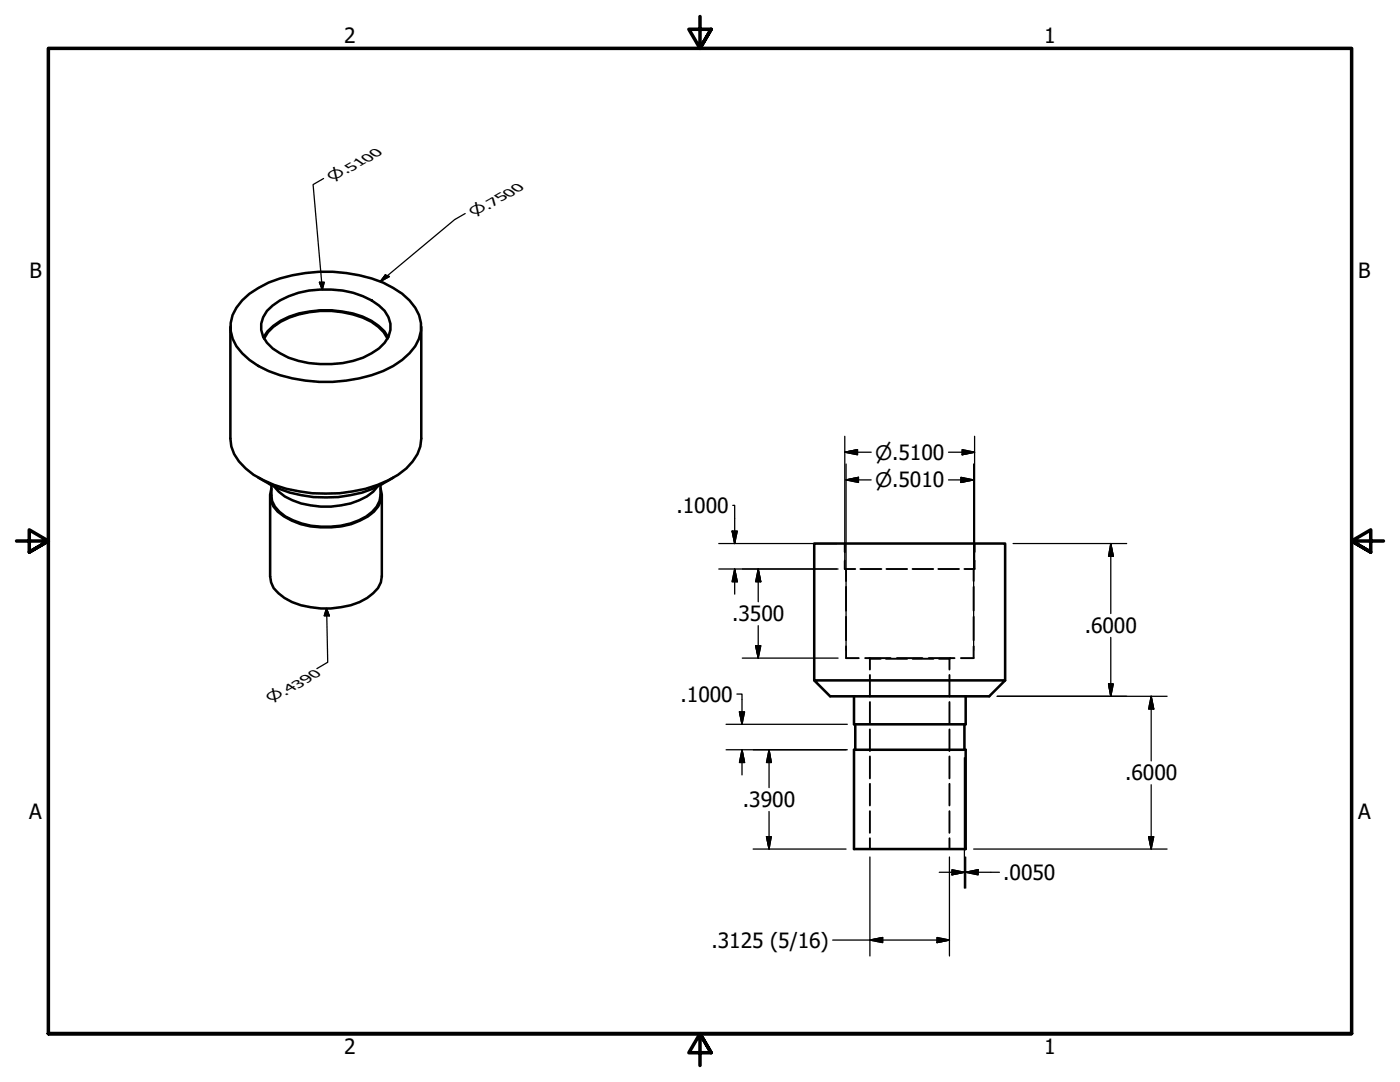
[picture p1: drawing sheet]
<svg xmlns="http://www.w3.org/2000/svg" width="279mm" height="216mm" viewBox="0 0 279 216" stroke-linecap="round" stroke-linejoin="round" font-family="sans-serif">
<!-- layer: Visible (ANSI) -->
<g fill="none" stroke="#000" stroke-width=".51">
<path d="M48.3 59.9a20.6 20.6 0 0 1 12.7-5.4 31.2 31.2 0 0 1 15.5 1.9 13.2 13.2 0 0 1 7.1 6.5 7 7 0 0 1-1.9 7.6 20.6 20.6 0 0 1-12.6 5.4 29.9 29.9 0 0 1-17.5-2.9 11.7 11.7 0 0 1-5.2-5.4 7 7 0 0 1 1.9-7.7zM46 65.2v22.3a8 8 0 0 0 3 6 20.9 20.9 0 0 0 10.7 4.5 29.1 29.1 0 0 0 19.7-3.3 9.5 9.5 0 0 0 4.7-7.2v-22.3M52.6 67.3a11.9 11.9 0 0 1 9.1-5.1 20.6 20.6 0 0 1 12.4 1.8l1.5 1 1.1 1.1 .8 1.2M52.7 67.6a8.8 8.8 0 0 1 5-4.2 20 20 0 0 1 16.4 .8l1.4 1 1.1 1.1 .7 1.3M53.3 62a15.2 15.2 0 0 1 10.6-4.2 17.1 17.1 0 0 1 11.7 3.2 5.1 5.1 0 0 1 0 8.5 17.6 17.6 0 0 1-11.7 3.1 14.5 14.5 0 0 1-10.6-4.2 4.8 4.8 0 0 1 0-6.4zM51.6 95.3a24.6 24.6 0 0 0 24.7 1.3l2.2-1.3M53.9 98.8v16.2l.2 1.2 .5 1.1a10.7 10.7 0 0 0 7.4 3.9 17.2 17.2 0 0 0 11.3-1.9 5.3 5.3 0 0 0 2.9-4.3v-16.2M54.2 97.5a4.2 4.2 0 0 0 1.2 4.6 14.5 14.5 0 0 0 10.7 3.1 13.4 13.4 0 0 0 8.5-3.1 4.4 4.4 0 0 0 1.3-4.6M54.2 96.8v2a5.1 5.1 0 0 0 2.8 4.3 16.8 16.8 0 0 0 16.1 0 5.8 5.8 0 0 0 2.8-6.3M54.7 97a10 10 0 0 0 7.3 3.8 17.4 17.4 0 0 0 11.2-1.7l1.3-1 .9-1.1M162.5 135.8h38.1l-3.2 3.1h-31.7zM162.5 135.8v-27.3h38.1v27.3"/>
<path d="M170.4 138.9v5.6h22.3v-5.6M170.4 149.6h22.3v19.8h-22.3zM170.7 144.5v5.1M192.5 144.5v5.1"/>
</g>
<!-- layer: Hidden (ANSI) -->
<g fill="none" stroke="#000" stroke-width=".38">
<path d="M168.6 111.9v1.6h2.1M168.6 108.5v1.7M168.8 113.5v2.5M168.8 117.1v4.8M171.7 113.5h4.2M176.9 113.5h4.1M182.1 113.5h4.1M187.3 113.5h4.1M194.3 113.5v2.5M194.3 117.1v4.8M194.5 111.9v1.6h-2M194.5 108.5v1.7"/>
<path d="M168.8 129v2.3h2.6M168.8 123.1v4.7M172.7 131.3h5M173.5 131.3v.1M173.6 131.4h2.2M173.6 131.4v2.2M173.6 134.7v4.3M176.8 131.4h4.2M179 131.3h5.1M182.1 131.4h4.2M185.4 131.3h5.1M187.4 131.4h2.1"/>
<path d="M189.5 131.4v2.2M189.5 134.7v4.3M189.7 131.3l-.2 .1M194.3 129v2.3h-2.5M194.3 123.1v4.7M173.6 140.1v4.4M173.6 145.5v4.4M173.6 150.9v4.4M173.6 156.4v4.3M189.5 140.1v4.4M189.5 145.5v4.4M189.5 150.9v4.4"/>
<path d="M189.5 156.4v4.3M173.6 161.9v4.3M173.6 167.3v2.1M189.5 161.9v4.3M189.5 167.3v2.1"/>
</g>
<!-- layer: Border (ANSI) -->
<path d="M139.7 3.3v6.4l-2.2-3.9h4.4l-2.2 3.9 2.2-3.9M3.3 107.9h6.4l-3.9-2.2v4.5l3.9-2.3-3.9 2.3M276.1 107.9h-6.4l3.9-2.2v4.5l-3.9-2.3 3.9 2.3M9.7 206.2v-196.5h260v196.5h-260h260M141.9 210.1l-2.2-3.9 2.2 3.9h-4.4l2.2-3.9v6.4" fill="none" stroke="#000" stroke-width=".7"/>
<!-- layer: Dimension (ANSI) -->
<g fill="none" stroke="#000" stroke-width=".25">
<path d="M64.6 35.6l-2.1 1.2 1.8 21M63.8 56.3h.9l-.4 1.5zM76.9 54.9l.8 .3-1.8 1zM92.8 42.6l-2.1 1.2-14.8 12.4M168.6 90.2l2.5-.5v1zM168.6 90.2h5.3M168.6 87.1v24.9M168.8 95.8l2.5-.6v1.1zM168.8 95.8h5.1M168.8 92.6v37.1M189.3 90.2h5.2M189.3 95.8h5"/>
<path d="M191.8 95.2l2.5 .6-2.5 .5zM192 89.7l2.5 .5-2.5 .5zM194.3 92.6v37.1M194.5 87.1v24.9M143.4 113.5h23.9M143.4 108.5h23.6M146.1 106h1l-.5 2.5zM146.2 100.8h.4v7.7M146.6 113.5l.5 2.6h-1zM146.6 113.5v5.1M151.3 113.5l.5 2.6h-1zM151.3 113.5v6.6"/>
<path d="M202.2 108.5h22.7M221.7 108.5l.5 2.5h-1zM221.7 108.5v13.9M65.2 121.4l.5 1.5h-1zM65.2 121.4l.2 10.7-2.2 1.3M147.1 138.5h1v6M148.1 131.3h19.2M150.8 128.8h1l-.5 2.5zM151.3 124.8v6.5M199 138.9h33.9M221.2 136.5h1l-.5 2.4zM221.7 127.2v11.7"/>
<path d="M229.7 138.9l.6 2.6h-1.1zM229.7 138.9v12.9M144.9 149.6h24.2M144.9 144.5h24.2M147.6 142h1l-.5 2.5zM148.1 149.6l.5 2.5h-1zM148.1 149.6v5M153.5 149.6l.4 2.5h-.9zM153.5 149.6v7.6M192.5 151.2v26M229.7 156.6v12.8M150.3 169.4h18.5"/>
<path d="M153 166.9h.9l-.4 2.5zM153.5 161.9v7.5M173.6 171v19.8M187.5 174.1h5M189.5 171v19.8M190 173.5l2.5 .6-2.5 .5zM192.7 174.1l2.5-.6v1.1zM192.7 174.1h6.8M192.7 171v6.2M194.3 169.4h38.6M229.2 166.9h1.1l-.6 2.5zM166.2 187.6h23.3"/>
<path d="M173.6 187.6l2.5-.5v1zM187 187.1l2.5 .5-2.5 .5z"/>
</g>
<g fill="#000" stroke="#000" stroke-width=".25">
<path d="M63.8 56.3l.5 1.5zM63.8 56.3h.9l-.4 1.5zM76.9 54.9l-1 1.3zM76.9 54.9l.8 .3-1.8 1zM168.6 90.2l2.5-.5zM168.6 90.2l2.5-.5v1zM168.8 95.8l2.5-.6zM168.8 95.8l2.5-.6v1.1zM191.8 96.3l2.5-.5zM191.8 95.2l2.5 .6-2.5 .5zM192 90.7l2.5-.5zM192 89.7l2.5 .5-2.5 .5z"/>
<path d="M146.1 106l.5 2.5zM146.1 106h1l-.5 2.5zM146.6 113.5l.5 2.6zM146.6 113.5l.5 2.6h-1zM151.3 113.5l.5 2.6zM151.3 113.5l.5 2.6h-1zM221.7 108.5l.5 2.5zM221.7 108.5l.5 2.5h-1zM65.2 121.4l.5 1.5zM65.2 121.4l.5 1.5h-1zM150.8 128.8l.5 2.5zM150.8 128.8h1l-.5 2.5z"/>
<path d="M221.2 136.5l.5 2.4zM221.2 136.5h1l-.5 2.4zM147.6 142l.5 2.5zM147.6 142h1l-.5 2.5zM148.1 149.6l.5 2.5zM148.1 149.6l.5 2.5h-1zM153.5 149.6l.4 2.5zM153.5 149.6l.4 2.5h-.9zM229.7 138.9l.6 2.6zM229.7 138.9l.6 2.6h-1.1zM153 166.9l.5 2.5zM153 166.9h.9l-.4 2.5z"/>
<path d="M190 174.6l2.5-.5zM190 173.5l2.5 .6-2.5 .5zM192.7 174.1l2.5-.6zM192.7 174.1l2.5-.6v1.1zM229.2 166.9l.5 2.5zM229.2 166.9h1.1l-.6 2.5zM173.6 187.6l2.5-.5zM173.6 187.6l2.5-.5v1zM187 188.1l2.5-.5zM187 187.1l2.5 .5-2.5 .5z"/>
</g>
<g font-size="4.2">
<text x="68.7" y="8.6">2</text>
<text x="208.4" y="8.6">1</text>
<text x="5.9" y="55.5">B</text>
<text x="271.1" y="55.5">B</text>
<text x="135" y="102.4">.1000</text>
<text x="146.1" y="124">.3500</text>
<text x="216.5" y="126.4">.6000</text>
<text x="135.8" y="140">.1000</text>
<text x="224.5" y="155.7">.6000</text>
<text x="148.3" y="161">.3900</text>
<text x="5.8" y="163.4">A</text>
<text x="271" y="163.4">A</text>
<text x="200.2" y="175.6">.0050</text>
<text x="142" y="189.2">.3125 (5/16)</text>
<text x="68.7" y="210.3">2</text>
<text x="208.4" y="210.3">1</text>
</g>
<g font-size="4">
<text x="174.6" y="91.7">⌀.5100</text>
<text x="174.6" y="97.2">⌀.5010</text>
</g>
<text font-size="2.9" x="66.5" y="36.1" transform="rotate(-30 66.5 36.1)">⌀.5100</text>
<g font-size="2.8">
<text x="94.7" y="43.1" transform="rotate(-30 94.7 43.1)">⌀.7500</text>
<text x="54.2" y="140.1" transform="rotate(-30 54.2 140.1)">⌀.4390</text>
</g>
</svg>
